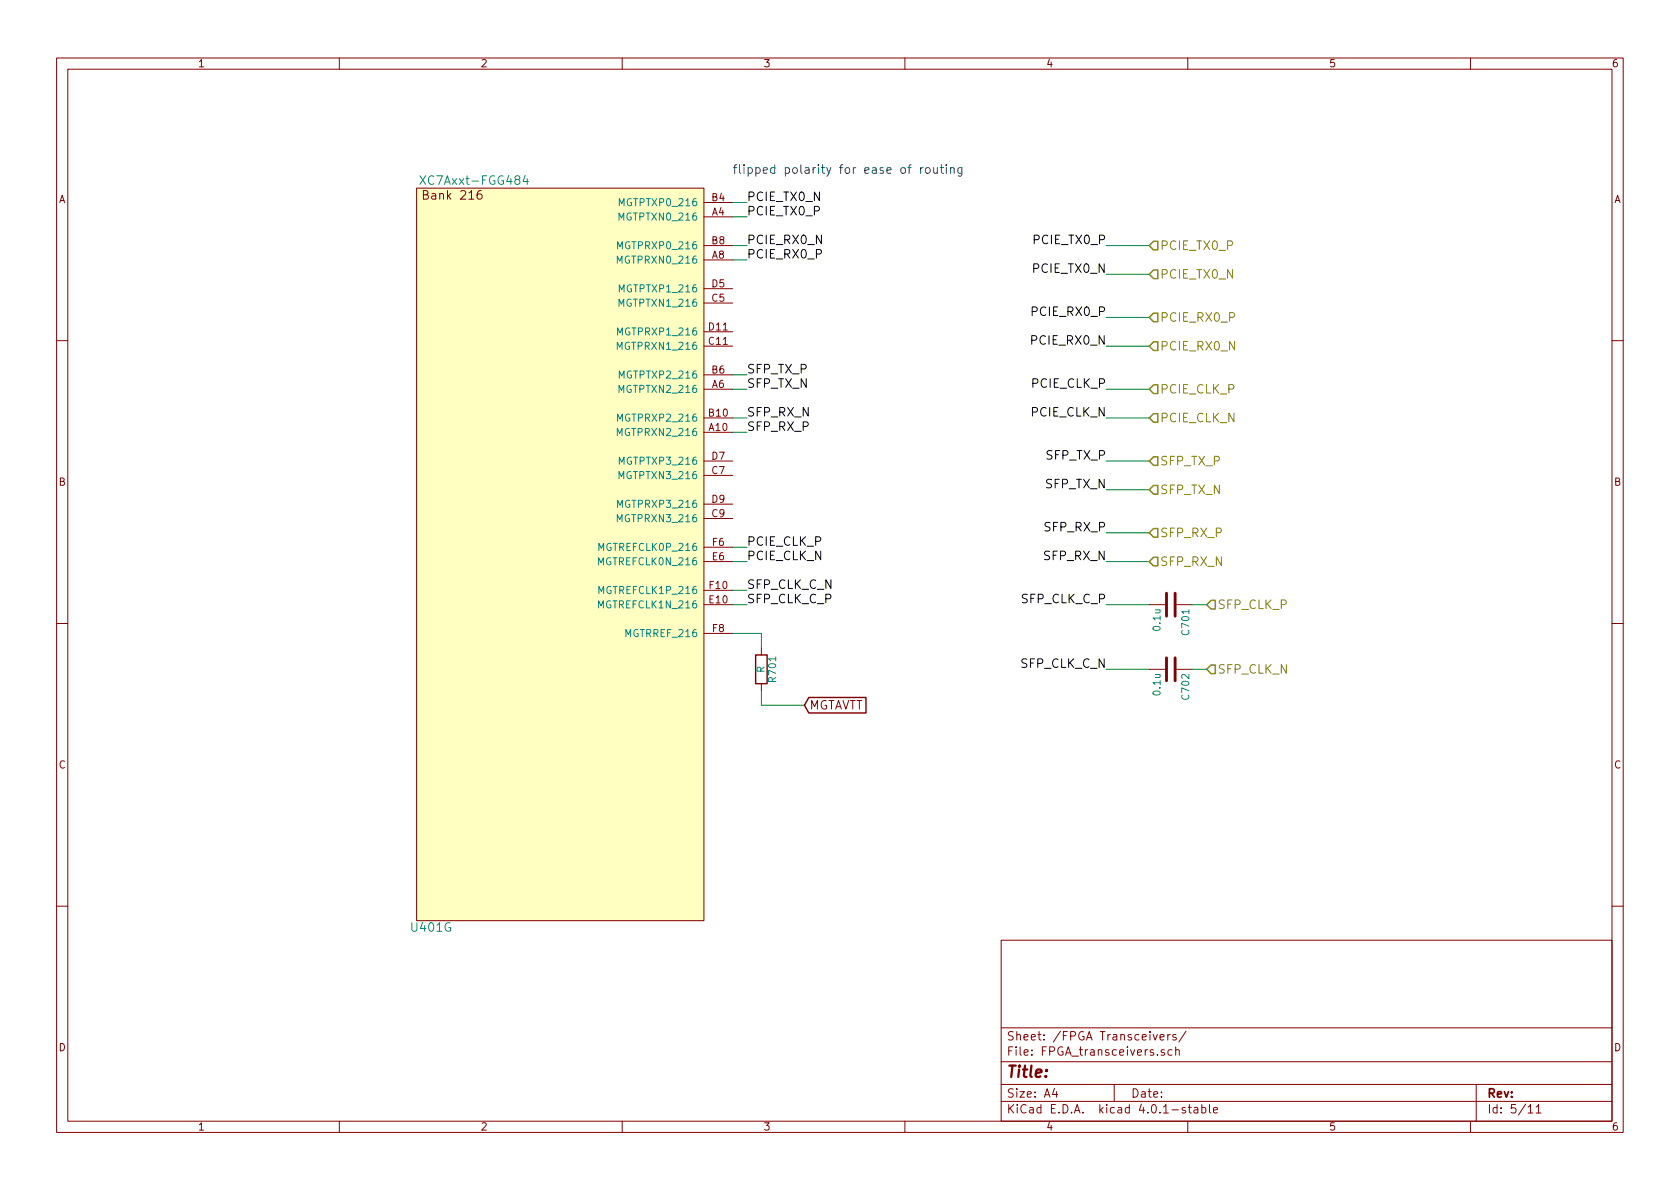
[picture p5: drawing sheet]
EESchema Schematic File Version 2
LIBS:artix7_pcie_pcb-rescue
LIBS:power
LIBS:device
LIBS:transistors
LIBS:conn
LIBS:linear
LIBS:regul
LIBS:74xx
LIBS:cmos4000
LIBS:adc-dac
LIBS:memory
LIBS:xilinx
LIBS:microcontrollers
LIBS:dsp
LIBS:microchip
LIBS:analog_switches
LIBS:motorola
LIBS:texas
LIBS:intel
LIBS:audio
LIBS:interface
LIBS:digital-audio
LIBS:philips
LIBS:display
LIBS:cypress
LIBS:siliconi
LIBS:opto
LIBS:atmel
LIBS:contrib
LIBS:valves
LIBS:wbraun_ic_lib
LIBS:artix7_pcie_pcb-cache
EELAYER 25 0
EELAYER END
$Descr A4 11693 8268
encoding utf-8
Sheet 5 11
Title ""
Date ""
Rev ""
Comp ""
Comment1 ""
Comment2 ""
Comment3 ""
Comment4 ""
$EndDescr
$Comp
L XC7Axxt-FGG484-RESCUE-artix7_pcie_pcb U401
U 7 1
P 3900 3850
F 0 "U401" H 3000 1250 60  0000 C CNN
F 1 "XC7Axxt-FGG484" H 3300 6450 60  0000 C CNN
F 2 "wbraun_smd:BGA_484_22x22_FULLARRAY_1MM" H 3900 3900 60  0001 C CNN
F 3 "" H 3900 3900 60  0000 C CNN
	7    3900 3850
	1    0    0    -1  
$EndComp
Text Label 5200 3800 0    60   ~ 0
PCIE_CLK_P
Text Label 5200 3900 0    60   ~ 0
PCIE_CLK_N
Text Label 5200 1500 0    60   ~ 0
PCIE_TX0_P
Text Label 5200 1400 0    60   ~ 0
PCIE_TX0_N
Text Label 5200 1800 0    60   ~ 0
PCIE_RX0_P
Text Label 5200 1700 0    60   ~ 0
PCIE_RX0_N
$Comp
L R R701
U 1 1
P 5300 4650
F 0 "R701" V 5380 4650 50  0000 C CNN
F 1 "R" V 5300 4650 50  0000 C CNN
F 2 "wbraun_smd:R_0402" V 5230 4650 30  0001 C CNN
F 3 "" H 5300 4650 30  0000 C CNN
	1    5300 4650
	1    0    0    -1  
$EndComp
Text HLabel 8000 1700 2    60   Input ~ 0
PCIE_TX0_P
Text HLabel 8000 1900 2    60   Input ~ 0
PCIE_TX0_N
Text HLabel 8000 2200 2    60   Input ~ 0
PCIE_RX0_P
Text HLabel 8000 2400 2    60   Input ~ 0
PCIE_RX0_N
Text HLabel 8000 2700 2    60   Input ~ 0
PCIE_CLK_P
Text HLabel 8000 2900 2    60   Input ~ 0
PCIE_CLK_N
Text Label 7700 1700 2    60   ~ 0
PCIE_TX0_P
Text Label 7700 1900 2    60   ~ 0
PCIE_TX0_N
Text Label 7700 2200 2    60   ~ 0
PCIE_RX0_P
Text Label 7700 2400 2    60   ~ 0
PCIE_RX0_N
Text Label 7700 2700 2    60   ~ 0
PCIE_CLK_P
Text Label 7700 2900 2    60   ~ 0
PCIE_CLK_N
Wire Wire Line
	5100 3800 5200 3800
Wire Wire Line
	5100 3900 5200 3900
Wire Wire Line
	5100 1400 5200 1400
Wire Wire Line
	5100 1500 5200 1500
Wire Wire Line
	5100 1700 5200 1700
Wire Wire Line
	5100 1800 5200 1800
Wire Wire Line
	5600 4900 5300 4900
Wire Wire Line
	5300 4900 5300 4800
Wire Wire Line
	5100 4400 5300 4400
Wire Wire Line
	5300 4400 5300 4500
Wire Wire Line
	8000 1700 7700 1700
Wire Wire Line
	8000 1900 7700 1900
Wire Wire Line
	8000 2200 7700 2200
Wire Wire Line
	8000 2400 7700 2400
Wire Wire Line
	8000 2700 7700 2700
Wire Wire Line
	8000 2900 7700 2900
Wire Wire Line
	5100 2600 5200 2600
Wire Wire Line
	5100 2700 5200 2700
Wire Wire Line
	5100 2900 5200 2900
Wire Wire Line
	5100 3000 5200 3000
Text Label 5200 2600 0    60   ~ 0
SFP_TX_P
Text Label 5200 2700 0    60   ~ 0
SFP_TX_N
Text Label 5200 3000 0    60   ~ 0
SFP_RX_P
Text Label 5200 2900 0    60   ~ 0
SFP_RX_N
Wire Wire Line
	5100 4100 5200 4100
Wire Wire Line
	5100 4200 5200 4200
Text Label 5200 4200 0    60   ~ 0
SFP_CLK_C_P
Text Label 5200 4100 0    60   ~ 0
SFP_CLK_C_N
Wire Wire Line
	8000 3200 7700 3200
Wire Wire Line
	8000 3400 7700 3400
Wire Wire Line
	8000 3700 7700 3700
Wire Wire Line
	8000 3900 7700 3900
Wire Wire Line
	8000 4200 7700 4200
Wire Wire Line
	8000 4650 7700 4650
Text Label 7700 3200 2    60   ~ 0
SFP_TX_P
Text Label 7700 3400 2    60   ~ 0
SFP_TX_N
Text Label 7700 3700 2    60   ~ 0
SFP_RX_P
Text Label 7700 3900 2    60   ~ 0
SFP_RX_N
Text Label 7700 4200 2    60   ~ 0
SFP_CLK_C_P
Text Label 7700 4650 2    60   ~ 0
SFP_CLK_C_N
Text HLabel 8000 3200 2    60   Input ~ 0
SFP_TX_P
Text HLabel 8000 3400 2    60   Input ~ 0
SFP_TX_N
Text HLabel 8000 3700 2    60   Input ~ 0
SFP_RX_P
Text HLabel 8000 3900 2    60   Input ~ 0
SFP_RX_N
Text HLabel 8400 4200 2    60   Input ~ 0
SFP_CLK_P
Text HLabel 8400 4650 2    60   Input ~ 0
SFP_CLK_N
$Comp
L C C702
U 1 1
P 8150 4650
F 0 "C702" H 8175 4750 50  0000 L CNN
F 1 "0.1u" H 8175 4550 50  0000 L CNN
F 2 "wbraun_smd:C_0402" H 8188 4500 30  0001 C CNN
F 3 "" H 8150 4650 60  0000 C CNN
	1    8150 4650
	0    1    1    0   
$EndComp
$Comp
L C C701
U 1 1
P 8150 4200
F 0 "C701" H 8175 4300 50  0000 L CNN
F 1 "0.1u" H 8175 4100 50  0000 L CNN
F 2 "wbraun_smd:C_0402" H 8188 4050 30  0001 C CNN
F 3 "" H 8150 4200 60  0000 C CNN
	1    8150 4200
	0    1    1    0   
$EndComp
Wire Wire Line
	8300 4200 8400 4200
Wire Wire Line
	8300 4650 8400 4650
Text GLabel 5600 4900 2    60   Input ~ 0
MGTAVTT
Text Notes 5100 1200 0    60   ~ 0
flipped polarity for ease of routing
$EndSCHEMATC
